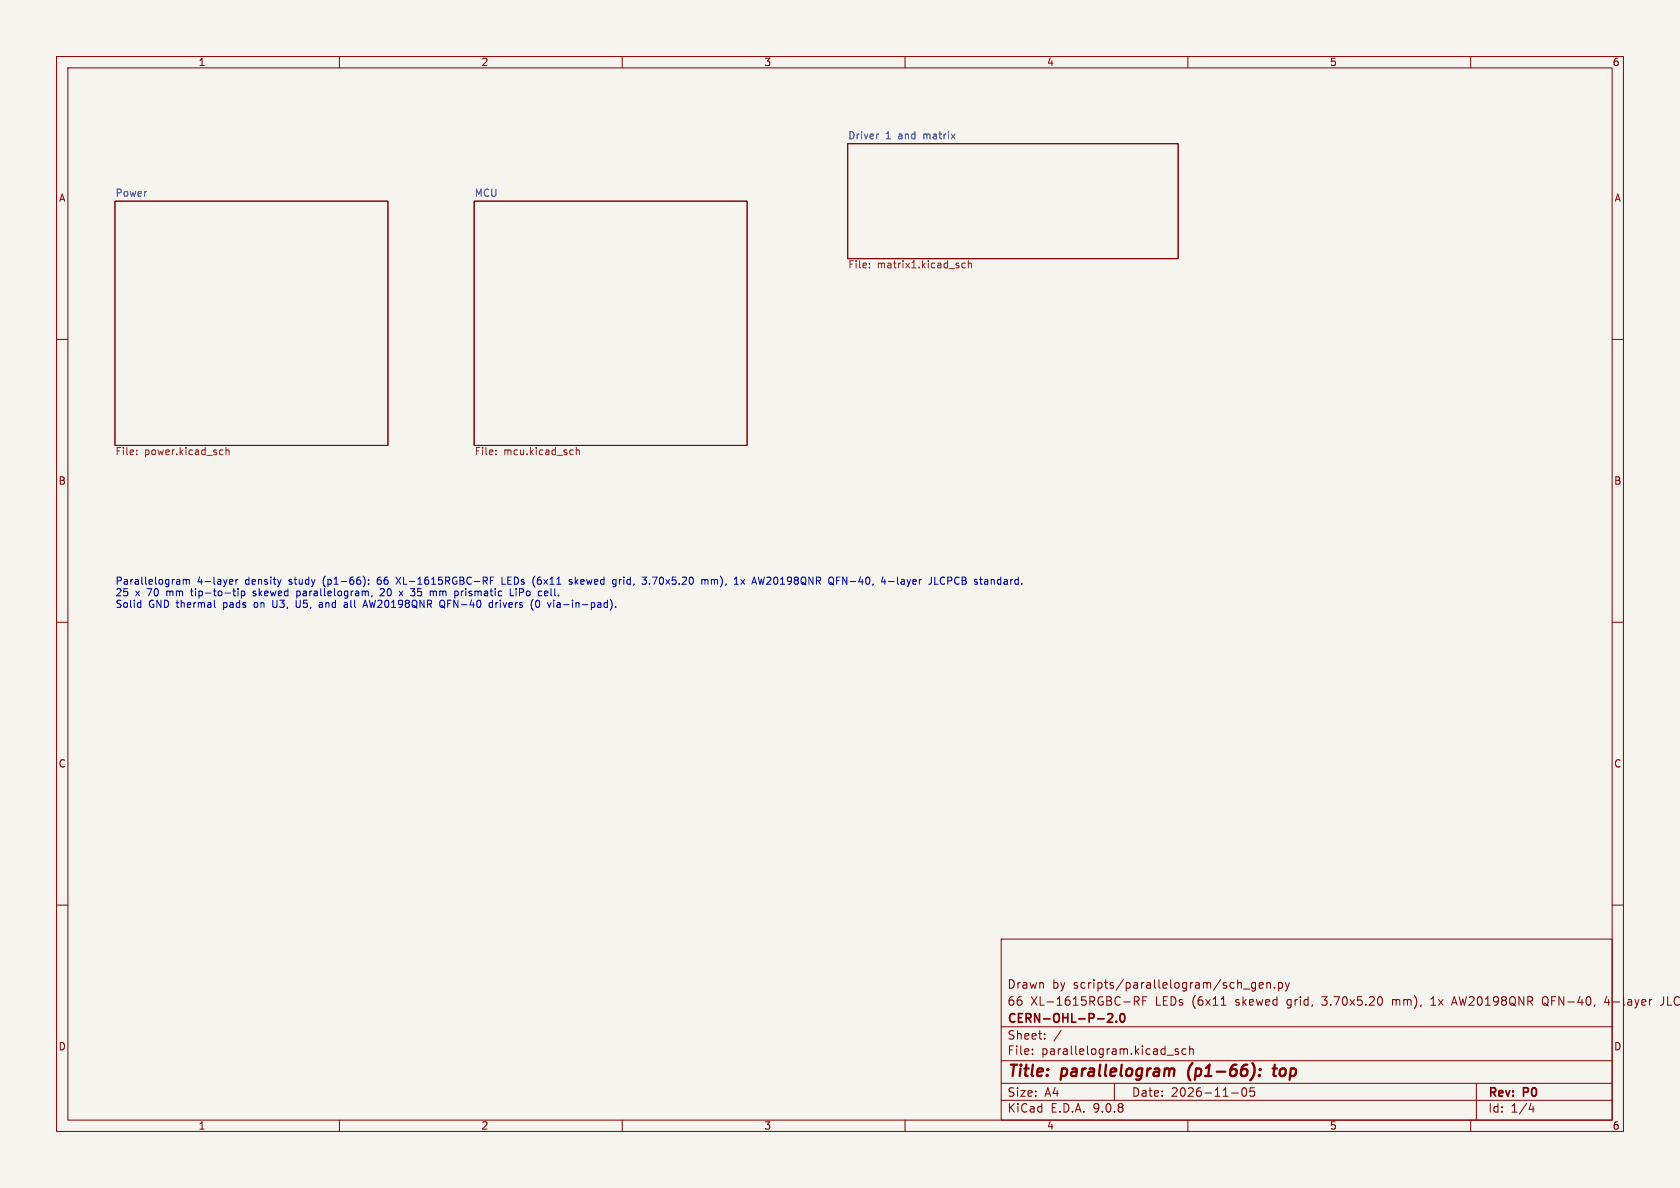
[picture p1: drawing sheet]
<svg xmlns="http://www.w3.org/2000/svg" width="297mm" height="210mm" viewBox="0 0 297 210" stroke-linecap="round" stroke-linejoin="round" font-family="sans-serif">
<path d="M0 0h297v210h-297z" fill="#f5f4ef" stroke="#f5f4ef" stroke-width=".18"/>
<g fill="none" stroke="#840000" stroke-width=".18">
<path d="M10 10h277v190h-277zM12 12h273v186h-273zM60 10v2M110 10v2M160 10v2M210 10v2M260 10v2M20.3 35.6h48.3v43.1h-48.3zM83.8 35.6h48.3v43.1h-48.3zM149.9 25.4h58.4v20.3h-58.4zM10 60h2M285 60h2"/>
<path d="M10 110h2M285 110h2M10 160h2M177 166h108v32h-108zM200.5 177l.7-.1 .2-.2-.1-.4-.2-.1h-.6v1.5M200.9 177l.5 .7M202 176.9h.5M202.7 176.2h-.7v1.5M215.9 177.7h.8M222 173.7v1.2l-.3 .3-.4-.1M222 173.8l-.5-.1-.3 .3v.4l.2 .2h.6M222.6 174.2l.7-.1-.1-.3-.4-.1-.2 .2 .1 .7h.5"/>
<path d="M224 173.8l.2-.1 .3 .1 .1 .9M224 173.7v1M225.3 174.6v.1M226 173.8l.5-.1 .2 .3v.4l-.1 .2h-.6M226 173.7v1.5M227.2 173.7l.4 1M227.6 174.7l-.1 .4-.3 .1M228 173.7l-.4 1M244 176.2a.94 .94 0 0 1 0 1.5M246.2 176.7v1M246.2 176.8h.1M253 177.7h.8"/>
<path d="M253.4 176.2l-.4 .4M256.7 177.3h.8M257.1 176.2l-.5 1.5M273 177.3l.2 .1M273.3 176.2a.5 .5 0 0 0-.6 .5v.5a.5 .5 0 0 0 .6 .5M284 176.1l-.3 1.1h.9M285 160h2M294.1 176.2v1.1a.48 .48 0 0 1-.6 .4M60 198v2M110 198v2M160 198v2M177 194.5h108"/>
<path d="M177 191.5h108M177 187.5h108M177 181.5h108M182.5 186.3v.1M182.5 185.5v.1M184.7 183.6v.1M184.7 182.8v.1M187.6 182.1l-1.3 2M197 191.5v3M206.3 186.5h1.2M208.3 185.5l-.3-.1-.3 .2 .1 .2 .5 .2v.3h-.6M209.7 185.5l-.5-.1-.2 .3v.4l.1 .2h.6"/>
<path d="M210 198v2M210.3 185.5l.2-.1 .4 .1 .1 .9M210.3 184.9v1.5M217.7 193.2h1.2M219.7 192.4a.81 .81 0 0 0 .3 1.4l.2-.1 .2-.5-.2-.8M221 192.3v.7l.2-.1h.5l.1 .6-.3 .3-.5-.1M260 198v2M261 191.5v6.5M270.7 195l-.4 1.1h.9M271 195.6v1"/>
</g>
<path d="M206.9 189l.2-.1 .5 .1-.1 1.2M210.1 189.3v1.1M222.7 190v.1l-.1 .1M222.7 190l-.1 .1v.1M222.7 190l-.1 .2M222.8 189v.2M222.8 189l.1 .1-.1 .1M222.8 189l-.1 .1 .1 .1M225 188.9h.8M225.4 188.2l-.3 1.7 .1 .2 .4 .1" fill="none" stroke="#840000" stroke-width=".4"/>
<path d="M195.8 179.3l.6-.1 .2 .1 .1 .3-.9 1.1h.9M198.1 179.3l.2-.1a.81 .81 0 0 1 .6 .6 .81 .81 0 0 1-.3 .8l-.1 .1a.81 .81 0 0 1-.4-1.4zM197.3 180.5v.2" fill="none" stroke="#840000" stroke-width=".3"/>
<g fill="none" stroke="#725600" stroke-width=".18">
<path d="M153.7 47.2v.2M153.7 46.6v.1M170.6 46.6l-.3-.1-.3 .3 .2 .5h.4M171.2 46.6l.2-.1 .3 .1v.8M171.2 46.1v1.3M24.2 79.6v.1M39 79.5l.4 .1M40 79.7l.1-.2 .3 .1 .1 .8M40 79.1v1.3M87.7 79.6v.1M101.2 79.5l.1 .1M101.9 79.7l.2-.2 .3 .1v.8"/>
<path d="M101.9 79.1v1.3M24.2 80.3v.1M39.4 80.3l-.4 .1M87.7 80.3v.1M101.3 80.3l-.1 .1"/>
</g>
<path d="M155.3 23.7l-.2 .1" fill="none" stroke="#006464" stroke-width=".18"/>
<g fill="none" stroke="#0000c2" stroke-width=".18">
<path d="M24.5 106.5l.4 .1M24.9 106.1v1.3M24.9 107.3l-.4 .1M31.7 102.5l.1 .8M31.8 103.2l-.1 .1M31.8 102.7l-.1 .1M32.4 102.4v.9M32.4 102.6l.4-.2 .1 .2M32.9 102.6l.2-.2 .3 .1 .1 .8M32.9 102.6v.7M37.9 106.1v1.1l.2 .2M40.7 102.4l.4 .1 .1 .2-.6 .2"/>
<path d="M41.1 103.2l-.4 .1M41.2 104.5h.4M41.3 104.1v1l.3 .2M41.7 102.4v.9M42.1 102.4l-.4 .3M42.1 104.1v.1M42.1 104.5v.8M42.7 104.5v1.3M43 104.5h-.3M43.2 104.5l.1 .2-.1 .5-.2 .1h-.3M44.7 105.3h.2M44.8 104.5l-.1 .2 .2 .2"/>
<path d="M48.2 106.1v1l.3 .3M49.7 102.4l-.3 .9M52.4 106.1v1l.1 .2 .3 .1M52.5 105.3h.3M52.5 104.5v1.3M57 106.8l-.4 .1-.2 .2 .2 .3 .4-.1M60.9 107.3h.5M61.4 106.6v.8M61.4 106.8l-.5 .2M64.1 107.4l.5-1.3 .4 1.3M64.2 101.8a1.46 1.46 0 0 1 0 2M64.3 107h.6"/>
<path d="M64.9 104.5l.2 .2v.6M65.2 103.2v.1M65.2 102.5v.1M65.8 105.3l-.1 .2M66.9 102.1a.99 .99 0 0 0-.1 1.1l.1 .1M66.9 102.5l-.2 .2M67.9 104.6l-.7 .7h.8M70 102l.9 1.3M70.6 104.5l.6 .8M70.9 102l-.9 1.3M71.2 104.5l-.6 .8M73.3 104.1l-.4 .4"/>
<path d="M76.6 104.7l.2-.2h.3v.8M78 107.1l.7 .4M78.4 106.2a.81 .81 0 0 1-.1 1.2l-.4-.1M81.6 104.5v.8M81.8 104.5l-.2 .2M86.6 106.6l-.1 .2v.5l.2 .1 .4-.1M86.7 102.6h.4M87.1 106.1v1.3M87.3 102h-.6v1.3M87.7 106.5v.9M87.8 106.6l-.1 .2M88.8 102v1.3h.6"/>
<path d="M90.2 104.1v1.2h.6M91.2 104.5v.8M94.2 107.8l.1 .1M94.8 106.2a.69 .69 0 0 0 .3 1.2l.2-.1 .1-.4-.1-.7M96.3 105.3h.5M96.8 104.5l.1 .3-.6 .1M98.6 106.5l-.1 .1M98.6 106.9l-.2 .2 .2 .3M101.1 102.5l-.3-.1-.2 .2 .1 .2 .4 .1v.3h-.5M108.5 102.4l.4 .1M108.8 107.3v.1M108.9 103.2l-.4 .1"/>
<path d="M108.9 102.4v1.1l-.1 .1-.3 .1M113.5 102h.8l-.4 .5 .3 .1 .1 .4-.3 .3h-.3M114.8 103.2v.1M124.1 102.6l.3-.2 .2 .2M124.1 102.4v.9M124.6 102.6l.2-.2 .3 .1 .1 .8M124.6 102.6v.7M131 102.4l.6 .9M131.6 102.4l-.6 .9M135.1 102l-.3 1.3-.2-.9-.2 .9M147.9 102.6h.4M148.5 102h-.6v1.3"/>
<path d="M155.8 102.9h.8M157.1 102.8h1M165.3 102v1.3h.6M166.8 102a.64 .64 0 0 0-.6 .6 .64 .64 0 0 0 .6 .7"/>
</g>
<g font-size="2.8" fill="#840000">
<text x="178" y="190.9">Title:</text>
<text x="187.7" y="190.9">parallelogram</text>
<text x="210.8" y="190.9">(p1-66):</text>
<text x="226.8" y="190.9">top</text>
</g>
<g font-size="2.1" fill="#840000">
<text x="178" y="178">66</text>
<text x="178" y="175">Drawn</text>
<text x="182.2" y="178">XL-1615RGBC-RF</text>
<text x="186" y="175">by</text>
<text x="189.8" y="175">scripts/parallelogram/sch_gen.py</text>
<text x="204.3" y="178">LEDs</text>
<text x="210.9" y="178">(6x11</text>
<text x="218.7" y="178">skewed</text>
<text x="227.9" y="178">grid,</text>
<text x="234.3" y="178">3.70x5.20</text>
<text x="246.8" y="178">mm),</text>
<text x="253.8" y="178">1x</text>
<text x="257.8" y="178">AW20198QNR</text>
<text x="273.9" y="178">QFN-40,</text>
<text x="285" y="178">4-layer</text>
<text x="295.1" y="178">JLC</text>
<text x="178" y="184">Sheet:</text>
<text x="178" y="181.2">CERN-OHL-P-2.0</text>
<text x="178" y="186.7">File:</text>
<text x="184.1" y="186.7">parallelogram.kicad_sch</text>
<text x="178" y="196.9">KiCad</text>
<text x="178" y="194.1">Size:</text>
<text x="184.7" y="194.1">A4</text>
<text x="185.7" y="196.9">E.D.A.</text>
<text x="193.3" y="196.9">9.0.8</text>
<text x="200" y="194.1">Date:</text>
<text x="207" y="194.1">2026-11-05</text>
<text x="263" y="194.3">Rev:</text>
<text x="263" y="196.9">Id:</text>
<text x="267.1" y="196.9">1/4</text>
<text x="269.4" y="194.3">P0</text>
</g>
<g font-size="1.8" fill="#840000">
<text x="35" y="11.9">1</text>
<text x="85" y="11.9">2</text>
<text x="135" y="11.9">3</text>
<text x="185" y="11.9">4</text>
<text x="235" y="11.9">5</text>
<text x="285" y="11.9">6</text>
<text x="10.3" y="35.9">A</text>
<text x="285.3" y="35.9">A</text>
<text x="10.3" y="85.9">B</text>
<text x="285.3" y="85.9">B</text>
<text x="10.3" y="135.9">C</text>
<text x="285.3" y="135.9">C</text>
<text x="10.3" y="185.9">D</text>
<text x="285.3" y="185.9">D</text>
<text x="35" y="199.9">1</text>
<text x="85" y="199.9">2</text>
<text x="135" y="199.9">3</text>
<text x="185" y="199.9">4</text>
<text x="235" y="199.9">5</text>
<text x="285" y="199.9">6</text>
</g>
<g font-size="1.8" fill="#006464">
<text x="149.9" y="24.7">Driver</text>
<text x="156.5" y="24.7">1</text>
<text x="158.9" y="24.7">and</text>
<text x="163.5" y="24.7">matrix</text>
<text x="20.3" y="34.9">Power</text>
<text x="83.8" y="34.9">MCU</text>
</g>
<g font-size="1.8" fill="#725600">
<text x="149.9" y="47.5">File:</text>
<text x="155.1" y="47.5">matrix1.kicad_sch</text>
<text x="20.3" y="80.5">File:</text>
<text x="25.5" y="80.5">power.kicad_sch</text>
<text x="83.8" y="80.5">File:</text>
<text x="89" y="80.5">mcu.kicad_sch</text>
</g>
<g font-size="1.8" fill="#0000c2">
<text x="20.3" y="103.6">Parallelogram</text>
<text x="20.3" y="105.6">25</text>
<text x="20.3" y="107.7">Solid</text>
<text x="23.9" y="105.6">x</text>
<text x="26.1" y="105.6">70</text>
<text x="26.3" y="107.7">GND thermal</text>
<text x="29.7" y="105.6">mm</text>
<text x="34.3" y="105.6">tip-to-tip</text>
<text x="34.9" y="103.6">4-layer</text>
<text x="39.7" y="107.7">pads</text>
<text x="43.5" y="103.6">density</text>
<text x="45.4" y="107.7">on</text>
<text x="45.4" y="105.6">skewed</text>
<text x="48.9" y="107.7">U3,</text>
<text x="51.3" y="103.6">study</text>
<text x="53.2" y="107.7">U5,</text>
<text x="53.3" y="105.6">parallelogram,</text>
<text x="57.5" y="107.7">and</text>
<text x="57.5" y="103.6">(p1-66):</text>
<text x="62.1" y="107.7">all</text>
<text x="65.8" y="107.7">AW20198QNR</text>
<text x="67.4" y="103.6">66</text>
<text x="68.3" y="105.6">20</text>
<text x="70.9" y="103.6">XL-1615RGBC-RF</text>
<text x="71.9" y="105.6">x</text>
<text x="74.1" y="105.6">35</text>
<text x="77.7" y="105.6">mm</text>
<text x="79.4" y="107.7">QFN-40</text>
<text x="82.2" y="105.6">prismatic</text>
<text x="88.4" y="107.7">drivers</text>
<text x="89.8" y="103.6">LEDs</text>
<text x="92.2" y="105.6">LiPo</text>
<text x="95.4" y="103.6">(6x11</text>
<text x="95.9" y="107.7">(0</text>
<text x="97.5" y="105.6">cell.</text>
<text x="99.2" y="107.7">via-in-pad).</text>
<text x="102.1" y="103.6">skewed</text>
<text x="110" y="103.6">grid,</text>
<text x="115.4" y="103.6">3.70x5.20</text>
<text x="126.1" y="103.6">mm),</text>
<text x="132.1" y="103.6">1x</text>
<text x="135.5" y="103.6">AW20198QNR</text>
<text x="149.2" y="103.6">QFN-40,</text>
<text x="158.7" y="103.6">4-layer</text>
<text x="167.3" y="103.6">JLCPCB</text>
<text x="175.6" y="103.6">standard.</text>
</g>
</svg>
